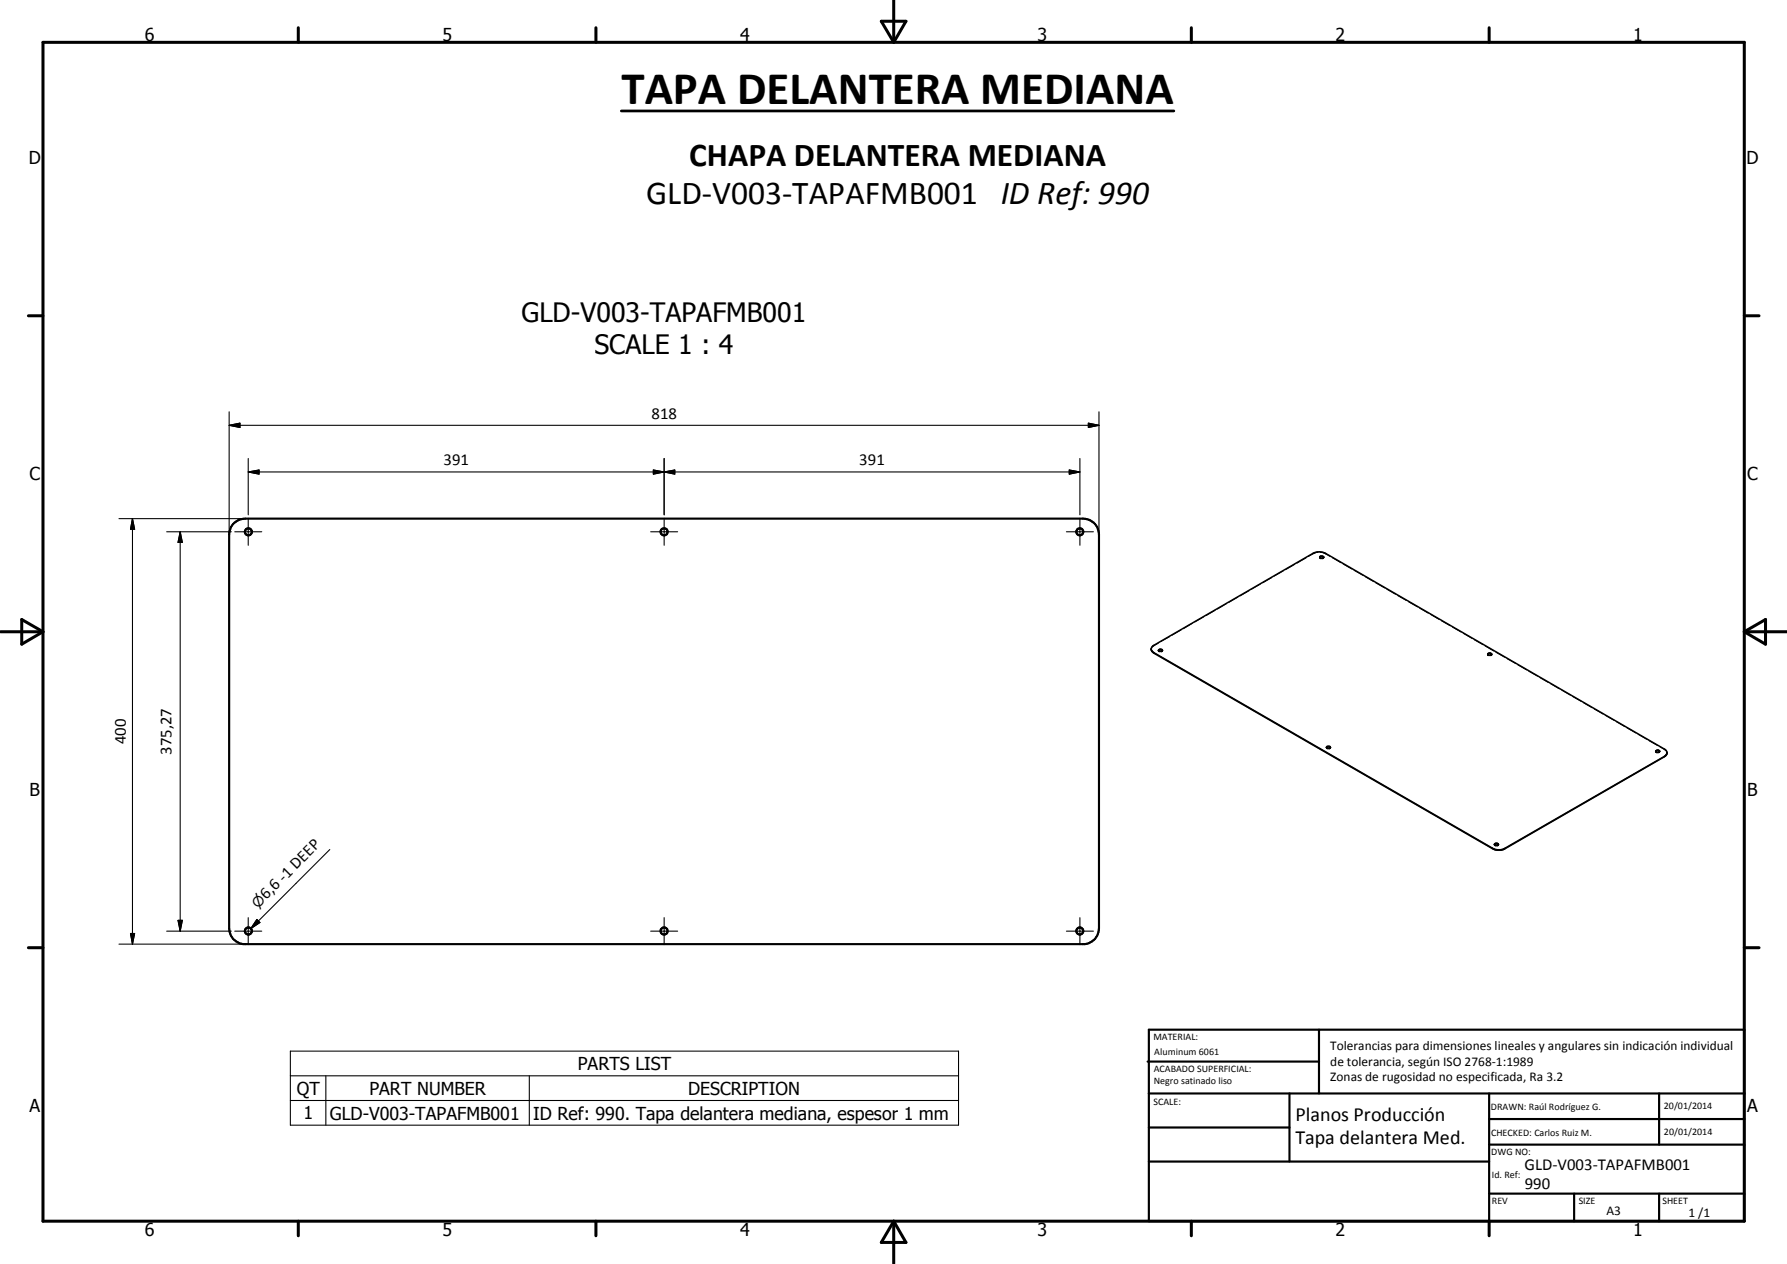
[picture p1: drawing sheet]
<svg xmlns="http://www.w3.org/2000/svg" width="420mm" height="297mm" viewBox="0 0 420 297" stroke-linecap="round" stroke-linejoin="round" font-family="sans-serif">
<g fill="none" stroke="#000" stroke-width=".51">
<path d="M54.8 123.1l1.1-.8 1.7-.4h197a3.7 3.7 0 0 1 3.8 3.7v92.5a3.7 3.7 0 0 1-3.3 3.8h-197.9a3.7 3.7 0 0 1-3.3-3.8v-92.5l.4-1.7zM269.8 249.5h40.3M270.1 242h140v45h-140zM270.1 257h140M303.2 257v16M310.1 242v15M350.1 257v30M390.1 257v12M270.1 265h33.1M270.1 273h80M350.1 269h60M350.1 263h60"/>
<path d="M350.1 280.5h60M370.1 280.5v6.5M390.1 280.5v6.5"/>
<circle cx="58.4" cy="125" r=".83"/>
<circle cx="156.2" cy="125" r=".83"/>
<circle cx="253.9" cy="125" r=".82"/>
<circle cx="58.4" cy="218.8" r=".82"/>
<circle cx="156.2" cy="218.8" r=".84"/>
<circle cx="253.9" cy="218.8" r=".82"/>
</g>
<g fill="none" stroke="#000" stroke-width=".35">
<path d="M310.3 130.9l.1-.2h.5l.3 .3M310.3 130.9a.53 .53 0 0 0 .9 .1M310.3 131l.3-.2 .6 .2M270.7 152.5l.1 .4 .5 .5 79.6 45.9a3 3 0 0 0 3 0l37.4-21.5 .5-.6 .2-.3M270.7 152.5l.2-.6 .4-.3 37.4-21.6a3.2 3.2 0 0 1 3 0l79.6 46 .5 .5 .2 .4M270.7 152.5l.1 .5 .5 .5 79.6 45.9a3 3 0 0 0 3 0l37.4-21.6 .5-.4 .2-.5M272.4 152.7l.6-.1 .3 .2-.1 .2-.5 .1-.3-.1zM273.3 152.8v.1M273.3 152.8l-.4-.1-.5 .2M349.8 153.8a.49 .49 0 0 1 .5-.3 .49 .49 0 0 1 .4 .3M349.8 153.8l.3 .2 .6-.2M349.8 153.7v.1"/>
<path d="M349.8 153.7l.6-.1 .3 .2M311.9 175.7a.66 .66 0 0 1 .9 0M312 175.4h.6l.2 .2-.6 .3-.3-.1zM389.3 176.4a.41 .41 0 0 1 .6-.2 .41 .41 0 0 1 .2 .5l-.6 .1zM389.3 176.5l.6-.1 .3 .2M351.4 198.5l.3-.2 .6 .2M351.4 198.3l.5-.1 .4 .3-.1 .1-.6 .1-.2-.3z"/>
</g>
<g fill="none" stroke="#000" stroke-width=".24">
<path d="M293.7 138.8l-2.1 1.2M296.4 137.2l-2.2 1.3M299 135.7l-2.1 1.2M301.7 134.2l-2.1 1.2M304.4 132.6l-2.1 1.3M307.1 131.1l-2.1 1.2M309.9 129.8h-.1a4.1 4.1 0 0 0-2.2 1M310.3 130.9l.2 .4M310.5 129.8a4.1 4.1 0 0 1 2.2 1M311.2 130.9l-.2 .4M313.3 131.1l2 1.1M315.8 132.5l2.1 1.2"/>
<path d="M318.4 134l2.1 1.2M321 135.5l2 1.2M323.5 137l2.1 1.2M326.1 138.5l2 1.2M328.6 140l2.1 1.1M270.8 152.3l-.1 .3M272.4 152.8l.2 .4M272.4 151.1l-1.4 .9M273.3 152.8l-.2 .4M275 149.6l-2.1 1.2M277.7 148l-2.1 1.3M280.4 146.5l-2.2 1.2"/>
<path d="M283 144.9l-2.1 1.3M285.7 143.4l-2.1 1.3M288.4 141.9l-2.2 1.2M291 140.3l-2.1 1.3M331.2 141.4l2.1 1.2M333.8 142.9l2 1.2M336.4 144.4l2 1.2M338.9 145.9l2.1 1.2M341.5 147.4l2.1 1.1M344.1 148.8l2 1.2M346.6 150.3l2.1 1.2M349.2 151.8l2 1.2"/>
<path d="M349.8 153.8h.1M349.8 153.8l.2 .3M350.7 153.8h.1M350.7 153.8l-.2 .3M351.7 153.3l2.1 1.2M354.3 154.8l2.1 1.2M356.9 156.3l2 1.1M359.4 157.7l2.1 1.2M362 159.2l2.1 1.2M311.9 175.6l.2 .4M312.8 175.6l-.2 .4M364.6 160.7l2 1.2"/>
<path d="M367.2 162.2l2 1.2M369.7 163.7l2.1 1.1M372.3 165.1l2 1.2M374.9 166.6l2 1.2M377.4 168.1l2.1 1.2M380 169.6l2 1.2M382.6 171.1l2 1.2M385.1 172.6l2.1 1.1M387.7 174l2.1 1.2M389.3 176.5l.2 .4M390.2 176.5l-.2 .4M390.3 175.5l1.3 .8"/>
<path d="M391.8 176.7l.2 .3M351.4 198.4l.2 .4M352.3 198.4l-.2 .4"/>
</g>
<g fill="none" stroke="#000" stroke-width=".71">
<path d="M10.1 9.9h400v277.1h-400zM70.1 6.5v3.4M140.1 6.5v3.4M207.2 5h5.8l-2.9 4.9zM210.1 0v9.9M280.1 6.5v3.4M350.1 6.5v3.4M6.7 74.2h3.4M410.1 74.2h3.5M.1 148.5h10M5.1 145.6l5 2.9-5 2.9zM410.1 148.5h10"/>
<path d="M410.1 148.5l5-2.9v5.8zM6.7 222.7h3.4M410.1 222.7h3.5M70.1 287v3.4M140.1 287v3.4M210.1 287v10M210.1 287l2.9 5h-5.8zM280.1 287v3.4M350.1 287v3.4"/>
</g>
<g fill="none" stroke="#000" stroke-width=".25">
<path d="M53.9 99.9l2.5-.5v1.1zM53.9 99.9h204.5M53.9 96.8v28.8M255.9 99.4l2.5 .5-2.5 .6zM258.4 96.8v28.8M58.4 110.9l2.5-.5v1zM58.4 107.7v13.3M58.4 110.9h195.5M153.6 110.4l2.6 .5-2.6 .5zM156.2 110.9l2.5-.5v1zM156.2 107.7v13.3M251.4 110.4l2.5 .5-2.5 .5z"/>
<path d="M253.9 107.7v13.3M28 121.9h29.6M31.1 121.9l.6 2.5h-1zM31.1 121.9v100M39.2 125h15.2M42.4 125l.5 2.5h-1zM42.4 125v93.8M55.2 125h6.3M58.4 121.8v6.3M153 125h6.3M156.2 121.8v6.3M250.7 125h6.4"/>
<path d="M253.9 121.8v6.3M77.5 199.6l-18.5 18.6M30.7 219.4h1l-.6 2.5zM39.2 218.8h15.2M41.9 216.3h1l-.5 2.5zM55.2 218.8h6.3M58.4 215.6v6.4M60.4 216.1l.7 .7-2.1 1.4zM153 218.8h6.3M156.2 215.6v6.4M250.7 218.8h6.4M253.9 215.6v6.4"/>
<path d="M28 221.9h29.6M68.3 247h157.1v17.4h-157.1zM68.3 252.8h157.1M68.3 258.6h157.1M76.6 252.8v11.6M124.4 252.8v11.6"/>
</g>
<path d="M53.9 99.9l2.5-.5v1.1zM58.4 110.9l2.5-.5v1zM153.6 110.4l2.6 .5-2.6 .5zM156.2 110.9l2.5-.5v1zM251.4 110.4l2.5 .5-2.5 .5zM255.9 99.4l2.5 .5-2.5 .6zM31.1 121.9l.6 2.5h-1zM42.4 125l.5 2.5h-1zM30.7 219.4h1l-.6 2.5zM41.9 216.3h1l-.5 2.5zM60.4 216.1l.7 .7-2.1 1.4z" fill="#000"/>
<path d="M146.1 26.1h129.9" fill="none" stroke="#000" stroke-width=".63"/>
<text font-size="11" x="146.1" y="24.6">TAPA DELANTERA MEDIANA</text>
<g font-size="7.9">
<text x="162" y="38.9">CHAPA DELANTERA MEDIANA</text>
<text x="151.9" y="47.9">GLD-V003-TAPAFMB001 ID Ref: 990</text>
</g>
<g font-size="6.3">
<text x="122.6" y="75.8">GLD-V003-TAPAFMB001</text>
<text x="139.8" y="83.3">SCALE 1 : 4</text>
</g>
<g font-size="4.7">
<text x="304.6" y="263.5">Planos Producción</text>
<text x="304.6" y="268.9">Tapa delantera Med.</text>
</g>
<g font-size="4.2">
<text x="34" y="9.6">6</text>
<text x="104" y="9.6">5</text>
<text x="174" y="9.6">4</text>
<text x="244" y="9.6">3</text>
<text x="314" y="9.6">2</text>
<text x="384" y="9.6">1</text>
<text x="6.8" y="38.7">D</text>
<text x="410.6" y="38.7">D</text>
<text x="7" y="112.9">C</text>
<text x="410.8" y="112.9">C</text>
<text x="7" y="187.1">B</text>
<text x="410.8" y="187.1">B</text>
<text x="135.9" y="251.5">PARTS LIST</text>
<text x="69.8" y="257.3">QT</text>
<text x="86.9" y="257.3">PART NUMBER</text>
<text x="161.8" y="257.3">DESCRIPTION</text>
<text x="7" y="261.4">A</text>
<text x="71.3" y="263.1">1</text>
<text x="77.5" y="263.1">GLD-V003-TAPAFMB001</text>
<text x="125.4" y="263.1">ID Ref: 990. Tapa delantera mediana, espesor 1 mm</text>
<text x="410.8" y="261.4">A</text>
<text x="34" y="290.4">6</text>
<text x="104" y="290.4">5</text>
<text x="174" y="290.4">4</text>
<text x="244" y="290.4">3</text>
<text x="314" y="290.4">2</text>
<text x="384" y="290.4">1</text>
</g>
<g font-size="3.9">
<text x="153.2" y="98.4">818</text>
<text x="104.3" y="109.4">391</text>
<text x="202" y="109.4">391</text>
<text x="29.6" y="174.9" transform="rotate(-90 29.6 174.9)">400</text>
<text x="40.3" y="177.4" transform="rotate(-90 40.3 177.4)">375,27</text>
<text x="62.6" y="211.6" transform="rotate(-45 62.6 211.6)">6,6 -1 DEEP</text>
<text x="358.5" y="275">GLD-V003-TAPAFMB001</text>
<text x="358.5" y="279.4">990</text>
</g>
<text font-size="3.3" x="60.7" y="213.5" transform="rotate(-45 60.7 213.5)">n</text>
<g font-size="3.1">
<text x="312.7" y="246.8">Tolerancias para dimensiones lineales y angulares sin indicación individual</text>
<text x="312.7" y="250.4">de tolerancia, según ISO 2768-1:1989</text>
<text x="312.7" y="254">Zonas de rugosidad no especificada, Ra 3.2</text>
<text x="377.7" y="285.6">A3</text>
<text x="397" y="285.9">1 /1</text>
</g>
<g font-size="2.4">
<text x="271.2" y="244.4">MATERIAL:</text>
<text x="271.3" y="252">ACABADO SUPERFICIAL:</text>
<text x="271.4" y="247.9">Aluminum 6061</text>
<text x="271.3" y="254.6">Negro satinado liso</text>
<text x="271.2" y="259.7">SCALE:</text>
<text x="350.6" y="260.8">DRAWN: Raúl Rodríguez G.</text>
<text x="391.2" y="260.6">20/01/2014</text>
<text x="350.6" y="267">CHECKED: Carlos Ruiz M.</text>
<text x="391.2" y="266.7">20/01/2014</text>
<text x="350.6" y="271.4">DWG NO:</text>
<text x="350.8" y="276.9">Id. Ref:</text>
<text x="350.8" y="282.8">REV</text>
<text x="371.2" y="282.9">SIZE</text>
<text x="390.9" y="282.9">SHEET</text>
</g>
</svg>
